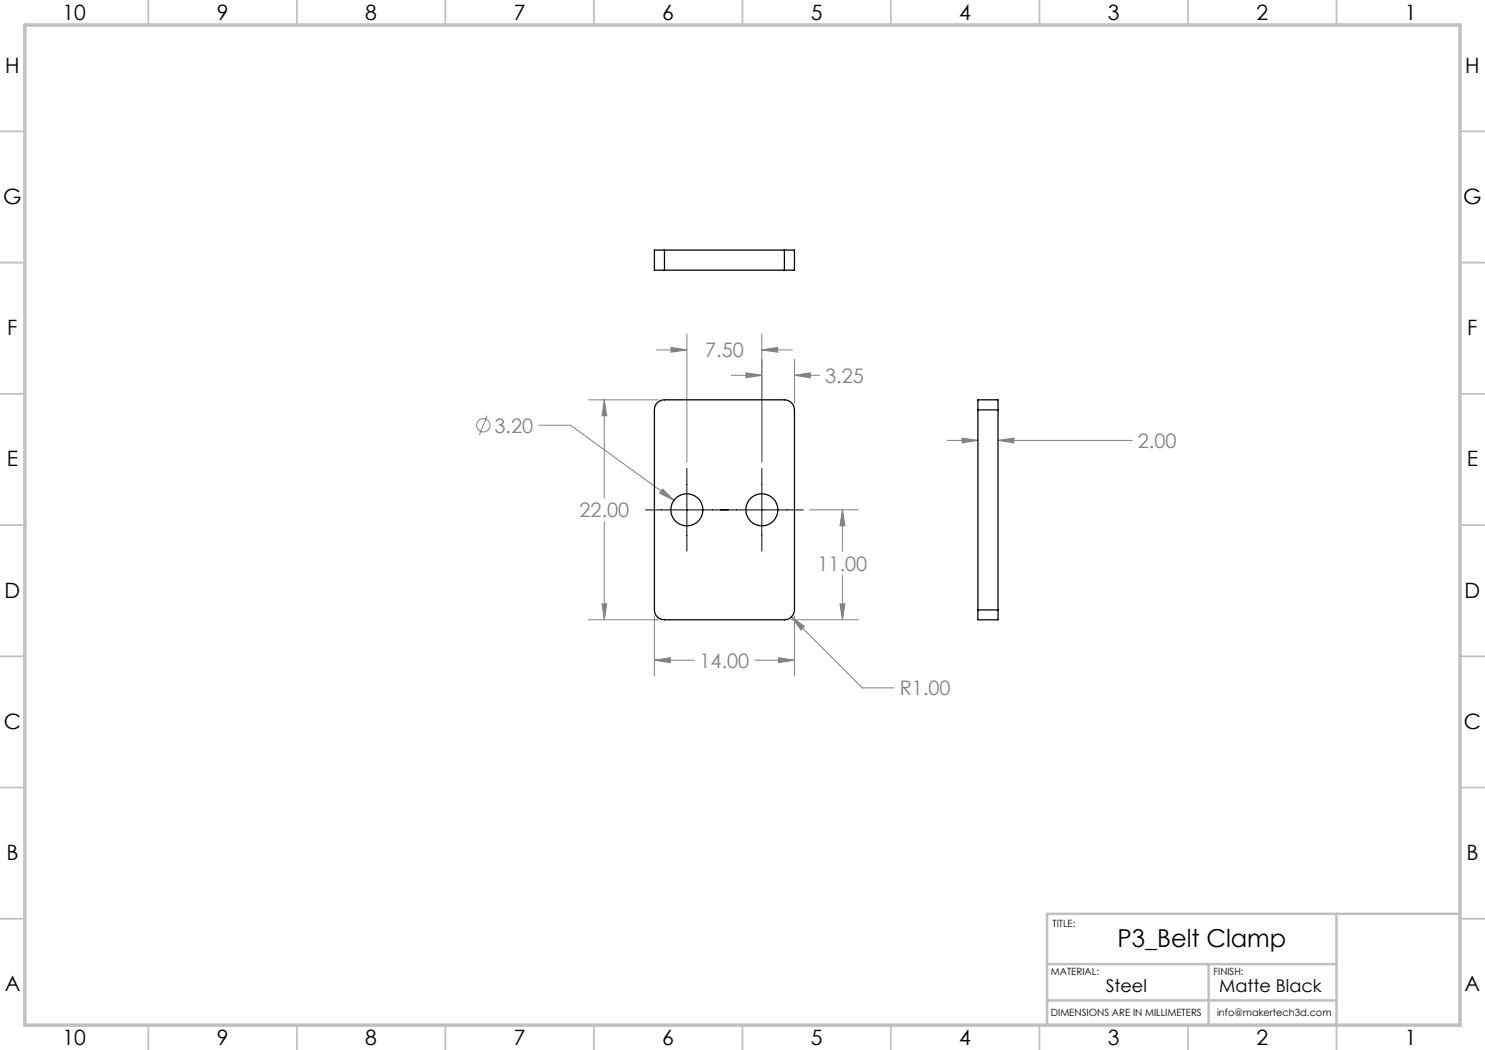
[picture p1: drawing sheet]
<svg xmlns="http://www.w3.org/2000/svg" width="297mm" height="210mm" viewBox="0 0 297 210" stroke-linecap="round" stroke-linejoin="round" font-family="sans-serif">
<g fill="none" stroke="#808080" stroke-width=".2">
<path d="M117.7 80h13.9M120.9 80l.5 3.1h-1zM120.9 80v19.6M131.3 70h6.1M134.2 69.5l3.2 .5-3.2 .4zM137.4 66.8v25.6M146.3 75.1h6.1M149.2 74.6l3.2 .5-3.2 .5zM152.4 66.8v25.6M152.4 70h6.1M152.4 70l3.1-.5v.9zM158.9 75.1l3.2-.5v1z"/>
<path d="M158.9 71.9v8.8M158.9 75.1h5M97.4 83.1l-1.5 3.9M107.7 85h6.4l20.7 15.1M132.5 97.8l2.3 2.3-2.9-1.5zM189.5 88.1h6.1M192.4 87.6l3.2 .5-3.2 .5zM199.6 88.1l3.2-.5v1zM199.6 88.1h26.8M120.9 104.3v19.7M161.9 102h9.8M168.5 102l.5 3.2h-1z"/>
<path d="M168.5 102v8.3M168.5 115v9M117.7 124h13.9M120.4 120.8h1l-.5 3.2zM130.9 132l3.2-.5v1zM130.9 123.3v11.9M130.9 132h7.9M151 132h7.9M155.7 131.5l3.2 .5-3.2 .5zM158.2 124h13.5M158.3 123.4l2.6 1.9-.7 .7zM158.3 123.4l14.2 14.2h6.3"/>
<path d="M158.9 123.3v11.9M168 120.8h1l-.5 3.2z"/>
<circle cx="96.7" cy="85.1" r="1.33"/>
</g>
<path d="M137.4 93.7v16.5M152.4 93.7v16.5M129.1 102h31.6" fill="none" stroke="#000" stroke-width=".2"/>
<g fill="none" stroke="#c0c0c0" stroke-width=".35">
<path d="M29.7 0v5M59.4 0v5M89.1 0v5M118.8 0v5M148.5 0v5M178.2 0v5M207.9 0v5M237.6 0v5M267.3 0v5M0 26.3h5M292 26.3h5M0 52.5h5"/>
<path d="M292 52.5h5M0 78.8h5M292 78.8h5M0 105h5M5 105h.1M292 105h.1M292 105h5M0 131.3h5M292 131.3h5M0 157.5h5M292 157.5h5M0 183.8h5"/>
<path d="M292 183.8h5M29.7 205v5M59.4 205v5M89.1 205v5M118.8 205v5M148.5 205h.1M148.5 205v5M178.2 205v5M207.9 205v5M237.6 205v5M267.3 205v5"/>
</g>
<path d="M209.4 192.8h57.9M241.7 192.8v12.2M267.3 182.8v22.2M292 182.8h-82.6v22.2M209.4 200.1h57.9" fill="none" stroke="#c0c0c0" stroke-width=".5"/>
<path d="M5 5h287v200h-287z" fill="none" stroke="#c0c0c0" stroke-width=".7"/>
<path d="M120.9 80l.5 3.1h-1zM120.4 120.8h1l-.5 3.2zM130.9 132l3.2-.5v1zM155.7 131.5l3.2 .5-3.2 .5zM132.5 97.8l-.6 .8 2.9 1.5zM158.9 75.1l3.2-.5v1zM149.2 74.6l3.2 .5-3.2 .5zM152.4 70l3.1-.5v.9zM134.2 69.5l3.2 .5-3.2 .4zM158.3 123.4l1.9 2.6 .7-.7zM168.5 102l.5 3.2h-1zM168 120.8h1l-.5 3.2zM192.4 87.6l3.2 .5-3.2 .5zM199.6 88.1l3.2-.5v1z" fill="#808080"/>
<g fill="none" stroke="#000" stroke-width=".25">
<path d="M132.9 50h-2v4h2M132.9 50v4M132.9 54h24M132.9 50h24M156.9 50h2v4h-2M156.9 50v4M131.3 80.7l.9-.6 .7-.1h24a2.02 2.02 0 0 1 2 2v40a2.04 2.04 0 0 1-2 2h-24a1.97 1.97 0 0 1-2-2v-40l.1-.7zM195.6 82v-2h4v2M195.6 82h4M195.6 82v40M199.6 82v40M195.6 122v2h4v-2"/>
<path d="M195.6 122h4"/>
<circle cx="137.4" cy="102" r="3.2"/>
<circle cx="152.4" cy="102" r="3.2"/>
</g>
<text font-size="4.9" x="223.5" y="189.4">P3_Belt Clamp</text>
<g font-size="4.2">
<text x="12.5" y="3.9">10</text>
<text x="43.4" y="3.9">9</text>
<text x="73.1" y="3.9">8</text>
<text x="102.8" y="3.9">7</text>
<text x="132.5" y="3.9">6</text>
<text x="162.2" y="3.9">5</text>
<text x="191.9" y="3.9">4</text>
<text x="221.6" y="3.9">3</text>
<text x="251.3" y="3.9">2</text>
<text x="281" y="3.9">1</text>
<text x="1" y="14.5">H</text>
<text x="293" y="14.5">H</text>
<text x=".6" y="40.8">G</text>
<text x="292.6" y="40.8">G</text>
<text x="1.5" y="67">F</text>
<text x="293.5" y="67">F</text>
<text x="1.4" y="93.3">E</text>
<text x="293.4" y="93.3">E</text>
<text x=".9" y="119.5">D</text>
<text x="292.9" y="119.5">D</text>
<text x=".8" y="145.8">C</text>
<text x="292.8" y="145.8">C</text>
<text x="1.3" y="172">B</text>
<text x="293.3" y="172">B</text>
<text x=".9" y="198.3">A</text>
<text x="292.9" y="198.3">A</text>
<text x="12.5" y="208.9">10</text>
<text x="43.4" y="208.9">9</text>
<text x="73.1" y="208.9">8</text>
<text x="102.8" y="208.9">7</text>
<text x="132.5" y="208.9">6</text>
<text x="162.2" y="208.9">5</text>
<text x="191.9" y="208.9">4</text>
<text x="221.6" y="208.9">3</text>
<text x="251.3" y="208.9">2</text>
<text x="281" y="208.9">1</text>
</g>
<g font-size="4" fill="#808080">
<text x="141" y="71.5">7.50</text>
<text x="165" y="76.6">3.25</text>
<text x="98.9" y="86.5">3.20</text>
<text x="227.6" y="89.6">2.00</text>
<text x="115.9" y="103.5">22.00</text>
<text x="163.5" y="114.2">11.00</text>
<text x="139.9" y="133.5">14.00</text>
<text x="180" y="139.1">R1.00</text>
</g>
<g font-size="3.5">
<text x="221.1" y="198.3">Steel</text>
<text x="243.9" y="198.3">Matte Black</text>
</g>
<g font-size="2">
<text x="210.5" y="185.4">TITLE:</text>
<text x="210.2" y="195">MATERIAL:</text>
<text x="242.7" y="195">FINISH:</text>
<text x="210.2" y="203.2">DIMENSIONS ARE IN MILLIMETERS</text>
<text x="243.4" y="203.2">info@makertech3d.com</text>
</g>
</svg>
